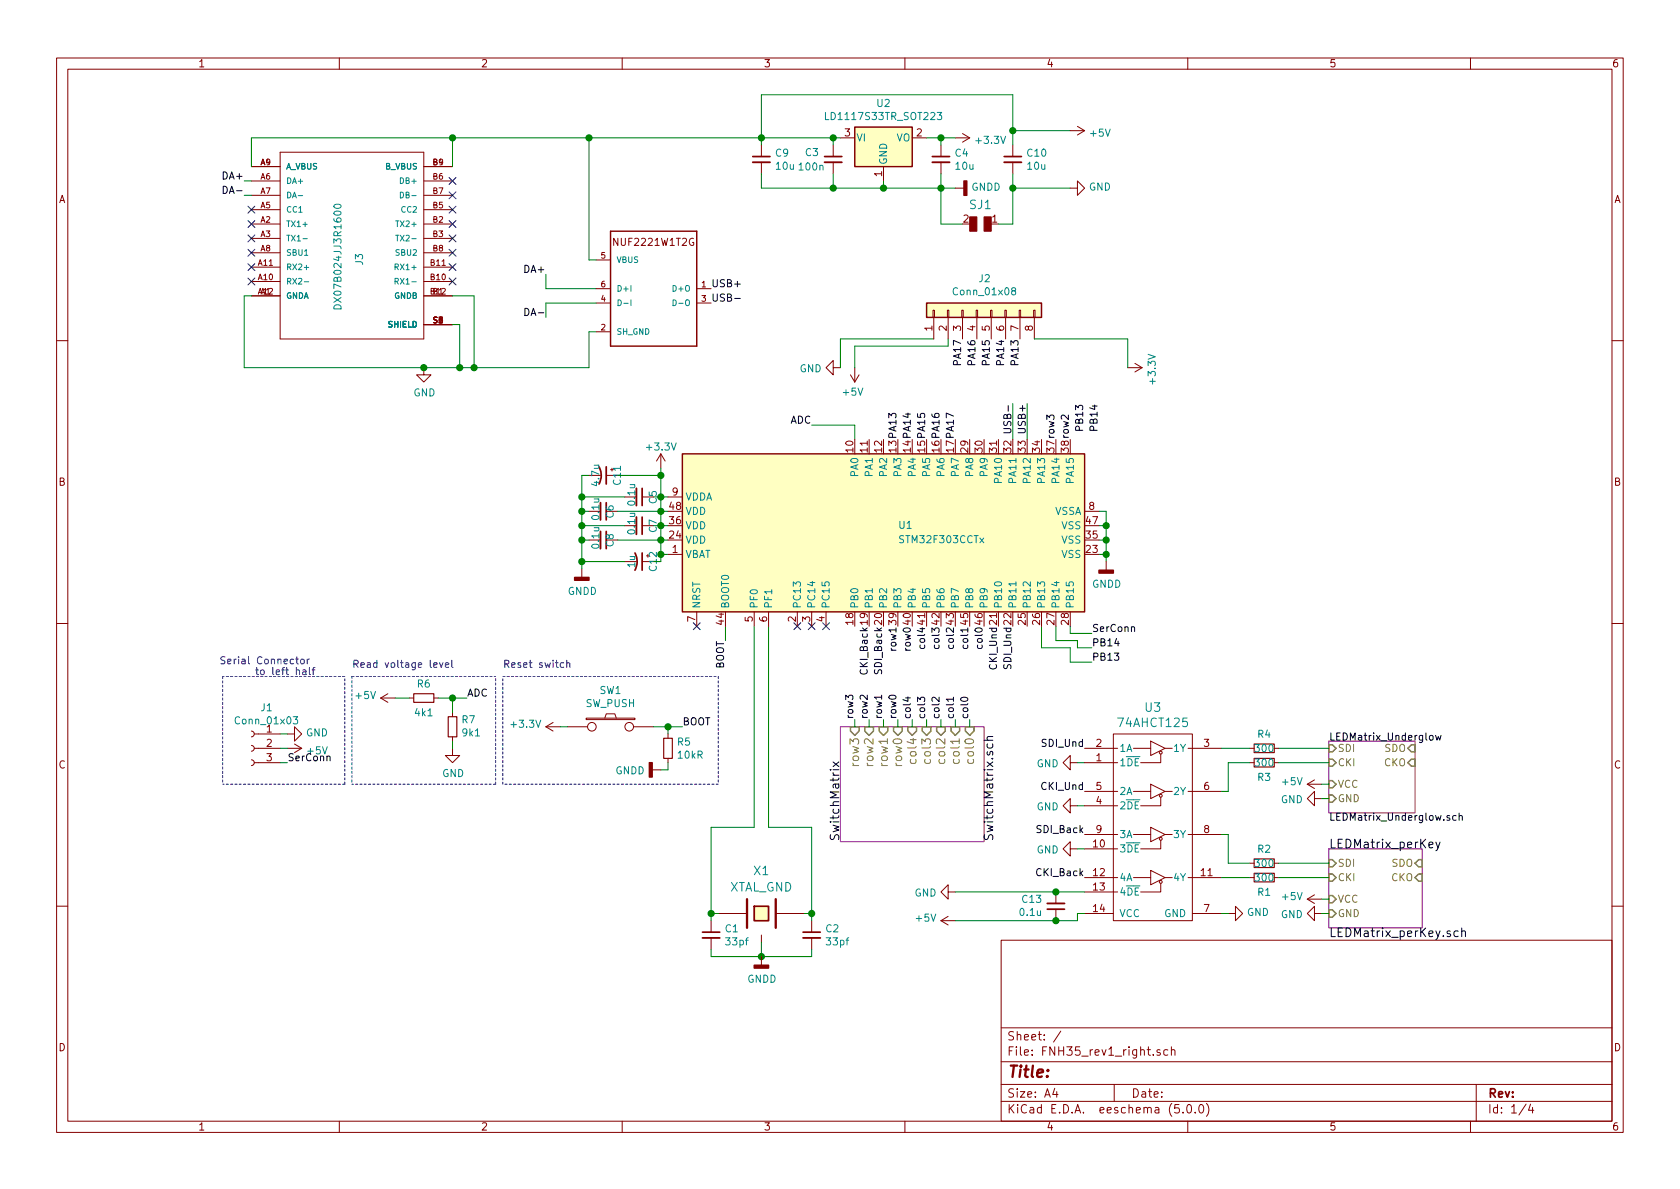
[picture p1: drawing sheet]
EESchema Schematic File Version 4
LIBS:FNH35_rev1_right-cache
EELAYER 26 0
EELAYER END
$Descr A4 11693 8268
encoding utf-8
Sheet 1 4
Title ""
Date ""
Rev ""
Comp ""
Comment1 ""
Comment2 ""
Comment3 ""
Comment4 ""
$EndDescr
$Sheet
S 5850 5050 1000 800 
U 5B8A7D40
F0 "SwitchMatrix" 60
F1 "SwitchMatrix.sch" 60
F2 "col0" I T 6750 5050 60 
F3 "col1" I T 6650 5050 60 
F4 "col2" I T 6550 5050 60 
F5 "col3" I T 6450 5050 60 
F6 "col4" I T 6350 5050 60 
F7 "row0" I T 6250 5050 60 
F8 "row1" I T 6150 5050 60 
F9 "row2" I T 6050 5050 60 
F10 "row3" I T 5950 5050 60 
$EndSheet
$Sheet
S 9250 5900 650  550 
U 5B8B1EF6
F0 "LEDMatrix_perKey" 60
F1 "LEDMatrix_perKey.sch" 60
F2 "SDI" I L 9250 6000 50 
F3 "CKI" I L 9250 6100 50 
F4 "VCC" I L 9250 6250 50 
F5 "GND" I L 9250 6350 50 
F6 "SDO" I R 9900 6000 50 
F7 "CKO" I R 9900 6100 50 
$EndSheet
$Comp
L keyboard_parts:XTAL_GND X1
U 1 1
P 5300 6350
F 0 "X1" H 5300 6650 60  0000 C CNN
F 1 "XTAL_GND" H 5300 6536 60  0000 C CNN
F 2 "Crystals:Crystal_SMD_0603-4pin_6.0x3.5mm_HandSoldering" H 5300 6350 60  0001 C CNN
F 3 "" H 5300 6350 60  0000 C CNN
	1    5300 6350
	1    0    0    -1  
$EndComp
$Comp
L Device:C_Small C2
U 1 1
P 5650 6500
F 0 "C2" H 5742 6546 50  0000 L CNN
F 1 "33pf" H 5742 6455 50  0000 L CNN
F 2 "Capacitors_SMD:C_0805_HandSoldering" H 5650 6500 50  0001 C CNN
F 3 "~" H 5650 6500 50  0001 C CNN
	1    5650 6500
	1    0    0    -1  
$EndComp
$Comp
L Device:C_Small C1
U 1 1
P 4950 6500
F 0 "C1" H 5042 6546 50  0000 L CNN
F 1 "33pf" H 5042 6455 50  0000 L CNN
F 2 "Capacitors_SMD:C_0805_HandSoldering" H 4950 6500 50  0001 C CNN
F 3 "~" H 4950 6500 50  0001 C CNN
	1    4950 6500
	1    0    0    -1  
$EndComp
Wire Wire Line
	4950 6600 4950 6650
Wire Wire Line
	4950 6650 5300 6650
Wire Wire Line
	5650 6600 5650 6650
Wire Wire Line
	5650 6650 5300 6650
Connection ~ 5300 6650
Wire Wire Line
	5300 6650 5300 6550
Wire Wire Line
	5600 6350 5650 6350
Wire Wire Line
	5650 6350 5650 6400
Wire Wire Line
	4950 6400 4950 6350
Wire Wire Line
	4950 6350 5000 6350
Wire Wire Line
	4950 6350 4950 5750
Wire Wire Line
	4950 5750 5250 5750
Wire Wire Line
	5250 5750 5250 4350
Connection ~ 4950 6350
Wire Wire Line
	5350 5750 5650 5750
Wire Wire Line
	5650 5750 5650 6350
Connection ~ 5650 6350
$Sheet
S 9250 5150 600  500 
U 5B9F732B
F0 "LEDMatrix_Underglow" 50
F1 "LEDMatrix_Underglow.sch" 50
F2 "SDI" I L 9250 5200 50 
F3 "CKI" I L 9250 5300 50 
F4 "VCC" I L 9250 5450 50 
F5 "GND" I L 9250 5550 50 
F6 "SDO" I R 9850 5200 50 
F7 "CKO" I R 9850 5300 50 
$EndSheet
$Comp
L power:GND #PWR0102
U 1 1
P 2950 2550
F 0 "#PWR0102" H 2950 2300 50  0001 C CNN
F 1 "GND" H 2955 2377 50  0000 C CNN
F 2 "" H 2950 2550 50  0001 C CNN
F 3 "" H 2950 2550 50  0001 C CNN
	1    2950 2550
	1    0    0    -1  
$EndComp
Connection ~ 2950 2550
$Comp
L regul:LD1117S33TR_SOT223 U2
U 1 1
P 6150 950
F 0 "U2" H 6150 1192 50  0000 C CNN
F 1 "LD1117S33TR_SOT223" H 6150 1101 50  0000 C CNN
F 2 "TO_SOT_Packages_SMD:SOT-223-3_TabPin2" H 6150 1150 50  0001 C CNN
F 3 "http://www.st.com/st-web-ui/static/active/en/resource/technical/document/datasheet/CD00000544.pdf" H 6250 700 50  0001 C CNN
	1    6150 950 
	1    0    0    -1  
$EndComp
Wire Wire Line
	5850 950  5800 950 
$Comp
L Device:C_Small C3
U 1 1
P 5800 1100
F 0 "C3" H 5600 1150 50  0000 L CNN
F 1 "100n" H 5550 1050 50  0000 L CNN
F 2 "Capacitors_SMD:C_0805_HandSoldering" H 5800 1100 50  0001 C CNN
F 3 "~" H 5800 1100 50  0001 C CNN
	1    5800 1100
	1    0    0    -1  
$EndComp
$Comp
L Device:C_Small C4
U 1 1
P 6550 1100
F 0 "C4" H 6642 1146 50  0000 L CNN
F 1 "10u" H 6642 1055 50  0000 L CNN
F 2 "Capacitors_SMD:C_0805_HandSoldering" H 6550 1100 50  0001 C CNN
F 3 "~" H 6550 1100 50  0001 C CNN
	1    6550 1100
	1    0    0    -1  
$EndComp
$Comp
L power:+3.3V #PWR0103
U 1 1
P 6650 950
F 0 "#PWR0103" H 6650 800 50  0001 C CNN
F 1 "+3.3V" V 6665 1078 50  0000 L CNN
F 2 "" H 6650 950 50  0001 C CNN
F 3 "" H 6650 950 50  0001 C CNN
	1    6650 950 
	0    1    1    0   
$EndComp
Wire Wire Line
	6450 950  6550 950 
Wire Wire Line
	6550 950  6550 1000
Connection ~ 6550 950 
Wire Wire Line
	6550 950  6650 950 
Wire Wire Line
	6550 1200 6550 1300
Wire Wire Line
	6550 1300 6150 1300
Wire Wire Line
	6150 1300 6150 1250
Wire Wire Line
	6150 1300 5800 1300
Wire Wire Line
	5800 1300 5800 1200
Connection ~ 6150 1300
Wire Wire Line
	5800 1000 5800 950 
Wire Wire Line
	6550 1300 6650 1300
Connection ~ 6550 1300
Wire Wire Line
	7650 3550 7700 3550
Wire Wire Line
	7700 3550 7700 3650
Wire Wire Line
	7700 3850 7650 3850
Wire Wire Line
	7650 3750 7700 3750
Connection ~ 7700 3750
Wire Wire Line
	7700 3750 7700 3850
Wire Wire Line
	7700 3650 7650 3650
Connection ~ 7700 3650
Wire Wire Line
	7700 3650 7700 3750
Wire Wire Line
	7700 3850 7700 3900
Connection ~ 7700 3850
$Comp
L keyboard_parts:SW_PUSH SW1
U 1 1
P 4250 5050
F 0 "SW1" H 4250 5305 50  0000 C CNN
F 1 "SW_PUSH" H 4250 5214 50  0000 C CNN
F 2 "Buttons_Switches_SMD:SW_SPST_TL3342" H 4250 5050 60  0001 C CNN
F 3 "" H 4250 5050 60  0000 C CNN
	1    4250 5050
	1    0    0    -1  
$EndComp
$Comp
L power:+3.3V #PWR0107
U 1 1
P 3900 5050
F 0 "#PWR0107" H 3900 4900 50  0001 C CNN
F 1 "+3.3V" V 3915 5178 50  0000 L CNN
F 2 "" H 3900 5050 50  0001 C CNN
F 3 "" H 3900 5050 50  0001 C CNN
	1    3900 5050
	0    -1   -1   0   
$EndComp
Wire Wire Line
	3950 5050 3900 5050
Text Label 4750 5050 0    50   ~ 0
BOOT
Wire Wire Line
	4550 5050 4650 5050
$Comp
L Device:R_Small R5
U 1 1
P 4650 5200
F 0 "R5" H 4709 5246 50  0000 L CNN
F 1 "10kR" H 4709 5155 50  0000 L CNN
F 2 "Resistors_SMD:R_0805_HandSoldering" H 4650 5200 50  0001 C CNN
F 3 "~" H 4650 5200 50  0001 C CNN
	1    4650 5200
	1    0    0    -1  
$EndComp
Wire Wire Line
	4650 5100 4650 5050
Connection ~ 4650 5050
Wire Wire Line
	4650 5050 4750 5050
Wire Wire Line
	4600 5350 4650 5350
Wire Wire Line
	4650 5350 4650 5300
Text Label 5050 4450 3    50   ~ 0
BOOT
Wire Wire Line
	5050 4450 5050 4350
$Comp
L Device:C_Small C5
U 1 1
P 4450 3450
F 0 "C5" H 4400 3550 50  0000 L CNN
F 1 "0.1u" H 4350 3400 50  0000 L CNN
F 2 "Capacitors_SMD:C_0805_HandSoldering" H 4450 3450 50  0001 C CNN
F 3 "~" H 4450 3450 50  0001 C CNN
	1    4450 3450
	0    1    1    0   
$EndComp
$Comp
L Device:C_Small C6
U 1 1
P 4200 3550
F 0 "C6" H 4150 3600 50  0000 L CNN
F 1 "0.1u" H 4100 3500 50  0000 L CNN
F 2 "Capacitors_SMD:C_0805_HandSoldering" H 4200 3550 50  0001 C CNN
F 3 "~" H 4200 3550 50  0001 C CNN
	1    4200 3550
	0    1    1    0   
$EndComp
$Comp
L Device:C_Small C7
U 1 1
P 4450 3650
F 0 "C7" H 4400 3750 50  0000 L CNN
F 1 "0.1u" H 4350 3600 50  0000 L CNN
F 2 "Capacitors_SMD:C_0805_HandSoldering" H 4450 3650 50  0001 C CNN
F 3 "~" H 4450 3650 50  0001 C CNN
	1    4450 3650
	0    1    1    0   
$EndComp
$Comp
L Device:C_Small C8
U 1 1
P 4200 3750
F 0 "C8" H 4150 3800 50  0000 L CNN
F 1 "0.1u" H 4100 3700 50  0000 L CNN
F 2 "Capacitors_SMD:C_0805_HandSoldering" H 4200 3750 50  0001 C CNN
F 3 "~" H 4200 3750 50  0001 C CNN
	1    4200 3750
	0    1    1    0   
$EndComp
$Comp
L power:+3.3V #PWR0110
U 1 1
P 4600 3250
F 0 "#PWR0110" H 4600 3100 50  0001 C CNN
F 1 "+3.3V" H 4600 3400 50  0000 C CNN
F 2 "" H 4600 3250 50  0001 C CNN
F 3 "" H 4600 3250 50  0001 C CNN
	1    4600 3250
	1    0    0    -1  
$EndComp
Wire Wire Line
	5350 4350 5350 5750
$Comp
L power:+5V #PWR0101
U 1 1
P 9200 6250
F 0 "#PWR0101" H 9200 6100 50  0001 C CNN
F 1 "+5V" V 9215 6378 50  0000 L CNN
F 2 "" H 9200 6250 50  0001 C CNN
F 3 "" H 9200 6250 50  0001 C CNN
	1    9200 6250
	0    -1   -1   0   
$EndComp
$Comp
L power:+5V #PWR0104
U 1 1
P 9200 5450
F 0 "#PWR0104" H 9200 5300 50  0001 C CNN
F 1 "+5V" V 9215 5578 50  0000 L CNN
F 2 "" H 9200 5450 50  0001 C CNN
F 3 "" H 9200 5450 50  0001 C CNN
	1    9200 5450
	0    -1   -1   0   
$EndComp
Wire Wire Line
	9200 5450 9250 5450
Wire Wire Line
	9250 6250 9200 6250
Connection ~ 5800 950 
$Comp
L Device:C_Small C9
U 1 1
P 5300 1100
F 0 "C9" H 5392 1146 50  0000 L CNN
F 1 "10u" H 5392 1055 50  0000 L CNN
F 2 "Capacitors_SMD:C_0805_HandSoldering" H 5300 1100 50  0001 C CNN
F 3 "~" H 5300 1100 50  0001 C CNN
	1    5300 1100
	1    0    0    -1  
$EndComp
Wire Wire Line
	5300 950  5300 1000
Connection ~ 5300 950 
Wire Wire Line
	5300 950  5800 950 
Wire Wire Line
	5300 1200 5300 1300
Wire Wire Line
	5300 1300 5800 1300
Connection ~ 5800 1300
Wire Wire Line
	5300 950  5300 650 
$Comp
L Device:C_Small C10
U 1 1
P 7050 1100
F 0 "C10" H 7142 1146 50  0000 L CNN
F 1 "10u" H 7142 1055 50  0000 L CNN
F 2 "Capacitors_SMD:C_0805_HandSoldering" H 7050 1100 50  0001 C CNN
F 3 "~" H 7050 1100 50  0001 C CNN
	1    7050 1100
	1    0    0    -1  
$EndComp
Wire Wire Line
	7050 650  7050 900 
Wire Wire Line
	5300 650  7050 650 
Wire Wire Line
	7050 900  7450 900 
Connection ~ 7050 900 
Wire Wire Line
	7050 900  7050 1000
Wire Wire Line
	7050 1200 7050 1300
Wire Wire Line
	7050 1300 7450 1300
$Comp
L power:+5V #PWR0106
U 1 1
P 7450 900
F 0 "#PWR0106" H 7450 750 50  0001 C CNN
F 1 "+5V" V 7465 1028 50  0000 L CNN
F 2 "" H 7450 900 50  0001 C CNN
F 3 "" H 7450 900 50  0001 C CNN
	1    7450 900 
	0    1    1    0   
$EndComp
$Comp
L power:GND #PWR0108
U 1 1
P 7450 1300
F 0 "#PWR0108" H 7450 1050 50  0001 C CNN
F 1 "GND" V 7455 1172 50  0000 R CNN
F 2 "" H 7450 1300 50  0001 C CNN
F 3 "" H 7450 1300 50  0001 C CNN
	1    7450 1300
	0    -1   -1   0   
$EndComp
$Comp
L power:GNDD #PWR0109
U 1 1
P 6650 1300
F 0 "#PWR0109" H 6650 1050 50  0001 C CNN
F 1 "GNDD" V 6654 1190 50  0000 R CNN
F 2 "" H 6650 1300 50  0001 C CNN
F 3 "" H 6650 1300 50  0001 C CNN
	1    6650 1300
	0    -1   -1   0   
$EndComp
$Comp
L power:GNDD #PWR0111
U 1 1
P 7700 3900
F 0 "#PWR0111" H 7700 3650 50  0001 C CNN
F 1 "GNDD" H 7704 3745 50  0000 C CNN
F 2 "" H 7700 3900 50  0001 C CNN
F 3 "" H 7700 3900 50  0001 C CNN
	1    7700 3900
	1    0    0    -1  
$EndComp
$Comp
L power:GNDD #PWR0112
U 1 1
P 5300 6650
F 0 "#PWR0112" H 5300 6400 50  0001 C CNN
F 1 "GNDD" H 5304 6495 50  0000 C CNN
F 2 "" H 5300 6650 50  0001 C CNN
F 3 "" H 5300 6650 50  0001 C CNN
	1    5300 6650
	1    0    0    -1  
$EndComp
$Comp
L power:GNDD #PWR0113
U 1 1
P 4050 3950
F 0 "#PWR0113" H 4050 3700 50  0001 C CNN
F 1 "GNDD" H 4054 3795 50  0000 C CNN
F 2 "" H 4050 3950 50  0001 C CNN
F 3 "" H 4050 3950 50  0001 C CNN
	1    4050 3950
	1    0    0    -1  
$EndComp
$Comp
L power:GNDD #PWR0114
U 1 1
P 4600 5350
F 0 "#PWR0114" H 4600 5100 50  0001 C CNN
F 1 "GNDD" V 4604 5240 50  0000 R CNN
F 2 "" H 4600 5350 50  0001 C CNN
F 3 "" H 4600 5350 50  0001 C CNN
	1    4600 5350
	0    1    1    0   
$EndComp
$Comp
L power:GND #PWR0115
U 1 1
P 9200 5550
F 0 "#PWR0115" H 9200 5300 50  0001 C CNN
F 1 "GND" V 9205 5422 50  0000 R CNN
F 2 "" H 9200 5550 50  0001 C CNN
F 3 "" H 9200 5550 50  0001 C CNN
	1    9200 5550
	0    1    1    0   
$EndComp
$Comp
L power:GND #PWR0116
U 1 1
P 9200 6350
F 0 "#PWR0116" H 9200 6100 50  0001 C CNN
F 1 "GND" V 9205 6222 50  0000 R CNN
F 2 "" H 9200 6350 50  0001 C CNN
F 3 "" H 9200 6350 50  0001 C CNN
	1    9200 6350
	0    1    1    0   
$EndComp
Wire Wire Line
	9250 6350 9200 6350
Wire Wire Line
	9250 5550 9200 5550
$Comp
L power:GND #PWR0117
U 1 1
P 8550 6350
F 0 "#PWR0117" H 8550 6100 50  0001 C CNN
F 1 "GND" V 8555 6222 50  0000 R CNN
F 2 "" H 8550 6350 50  0001 C CNN
F 3 "" H 8550 6350 50  0001 C CNN
	1    8550 6350
	0    -1   -1   0   
$EndComp
$Comp
L power:+5V #PWR0118
U 1 1
P 6650 6400
F 0 "#PWR0118" H 6650 6250 50  0001 C CNN
F 1 "+5V" V 6665 6528 50  0000 L CNN
F 2 "" H 6650 6400 50  0001 C CNN
F 3 "" H 6650 6400 50  0001 C CNN
	1    6650 6400
	0    -1   -1   0   
$EndComp
Wire Wire Line
	8550 6350 8500 6350
Wire Wire Line
	8500 6100 8700 6100
Wire Wire Line
	8500 5800 8550 5800
Wire Wire Line
	8550 5800 8550 6000
Wire Wire Line
	8550 6000 8700 6000
Wire Wire Line
	8500 5500 8550 5500
Wire Wire Line
	8550 5500 8550 5300
Wire Wire Line
	8550 5300 8700 5300
Wire Wire Line
	9250 5200 8900 5200
$Comp
L power:GND #PWR0119
U 1 1
P 6650 6200
F 0 "#PWR0119" H 6650 5950 50  0001 C CNN
F 1 "GND" V 6655 6072 50  0000 R CNN
F 2 "" H 6650 6200 50  0001 C CNN
F 3 "" H 6650 6200 50  0001 C CNN
	1    6650 6200
	0    1    1    0   
$EndComp
$Comp
L power:GND #PWR0120
U 1 1
P 7500 5900
F 0 "#PWR0120" H 7500 5650 50  0001 C CNN
F 1 "GND" V 7505 5772 50  0000 R CNN
F 2 "" H 7500 5900 50  0001 C CNN
F 3 "" H 7500 5900 50  0001 C CNN
	1    7500 5900
	0    1    1    0   
$EndComp
$Comp
L power:GND #PWR0121
U 1 1
P 7500 5600
F 0 "#PWR0121" H 7500 5350 50  0001 C CNN
F 1 "GND" V 7505 5472 50  0000 R CNN
F 2 "" H 7500 5600 50  0001 C CNN
F 3 "" H 7500 5600 50  0001 C CNN
	1    7500 5600
	0    1    1    0   
$EndComp
$Comp
L power:GND #PWR0122
U 1 1
P 7500 5300
F 0 "#PWR0122" H 7500 5050 50  0001 C CNN
F 1 "GND" V 7505 5172 50  0000 R CNN
F 2 "" H 7500 5300 50  0001 C CNN
F 3 "" H 7500 5300 50  0001 C CNN
	1    7500 5300
	0    1    1    0   
$EndComp
Wire Wire Line
	7550 5300 7500 5300
Wire Wire Line
	7550 5600 7500 5600
Wire Wire Line
	7550 5900 7500 5900
$Comp
L crumpschemes:74AHCT125 U3
U 1 1
P 8050 5700
F 0 "U3" H 8025 6487 60  0000 C CNN
F 1 "74AHCT125" H 8025 6381 60  0000 C CNN
F 2 "Housings_SSOP:TSSOP-14_4.4x5mm_Pitch0.65mm" H 8050 5700 60  0001 C CNN
F 3 "" H 8050 5700 60  0001 C CNN
	1    8050 5700
	1    0    0    -1  
$EndComp
$Comp
L Device:R_Small R1
U 1 1
P 8800 6100
F 0 "R1" V 8900 6100 50  0000 C CNN
F 1 "300" V 8800 6100 50  0000 C CNN
F 2 "Resistors_SMD:R_0805_HandSoldering" H 8800 6100 50  0001 C CNN
F 3 "~" H 8800 6100 50  0001 C CNN
	1    8800 6100
	0    1    1    0   
$EndComp
Wire Wire Line
	8900 6100 9250 6100
$Comp
L Device:R_Small R2
U 1 1
P 8800 6000
F 0 "R2" V 8700 6000 50  0000 C CNN
F 1 "300" V 8800 6000 50  0000 C CNN
F 2 "Resistors_SMD:R_0805_HandSoldering" H 8800 6000 50  0001 C CNN
F 3 "~" H 8800 6000 50  0001 C CNN
	1    8800 6000
	0    1    1    0   
$EndComp
Wire Wire Line
	8900 6000 9250 6000
$Comp
L Device:R_Small R3
U 1 1
P 8800 5300
F 0 "R3" V 8900 5300 50  0000 C CNN
F 1 "300" V 8800 5300 50  0000 C CNN
F 2 "Resistors_SMD:R_0805_HandSoldering" H 8800 5300 50  0001 C CNN
F 3 "~" H 8800 5300 50  0001 C CNN
	1    8800 5300
	0    1    1    0   
$EndComp
Wire Wire Line
	8900 5300 9250 5300
$Comp
L Device:R_Small R4
U 1 1
P 8800 5200
F 0 "R4" V 8700 5200 50  0000 C CNN
F 1 "300" V 8800 5200 50  0000 C CNN
F 2 "Resistors_SMD:R_0805_HandSoldering" H 8800 5200 50  0001 C CNN
F 3 "~" H 8800 5200 50  0001 C CNN
	1    8800 5200
	0    1    1    0   
$EndComp
Wire Wire Line
	8700 5200 8500 5200
$Comp
L power:+5V #PWR0123
U 1 1
P 2000 5200
F 0 "#PWR0123" H 2000 5050 50  0001 C CNN
F 1 "+5V" V 2015 5328 50  0000 L CNN
F 2 "" H 2000 5200 50  0001 C CNN
F 3 "" H 2000 5200 50  0001 C CNN
	1    2000 5200
	0    1    1    0   
$EndComp
$Comp
L power:GND #PWR0124
U 1 1
P 2000 5100
F 0 "#PWR0124" H 2000 4850 50  0001 C CNN
F 1 "GND" V 2005 4972 50  0000 R CNN
F 2 "" H 2000 5100 50  0001 C CNN
F 3 "" H 2000 5100 50  0001 C CNN
	1    2000 5100
	0    -1   -1   0   
$EndComp
Wire Wire Line
	1950 5100 2000 5100
Wire Wire Line
	2000 5200 1950 5200
Text Label 2000 5300 0    50   ~ 0
SerConn
Wire Wire Line
	2000 5300 1950 5300
Wire Notes Line
	2400 4700 1550 4700
Text Notes 2200 4700 2    50   ~ 0
Serial Connector \nto left half
Wire Wire Line
	7250 4350 7250 4500
Wire Wire Line
	7350 4350 7350 4450
Wire Wire Line
	7450 4350 7450 4400
Wire Wire Line
	7450 4400 7600 4400
$Comp
L power:GND #PWR0125
U 1 1
P 5850 2550
F 0 "#PWR0125" H 5850 2300 50  0001 C CNN
F 1 "GND" V 5855 2422 50  0000 R CNN
F 2 "" H 5850 2550 50  0001 C CNN
F 3 "" H 5850 2550 50  0001 C CNN
	1    5850 2550
	0    1    1    0   
$EndComp
$Comp
L power:+5V #PWR0126
U 1 1
P 5950 2550
F 0 "#PWR0126" H 5950 2400 50  0001 C CNN
F 1 "+5V" H 5965 2723 50  0000 C CNN
F 2 "" H 5950 2550 50  0001 C CNN
F 3 "" H 5950 2550 50  0001 C CNN
	1    5950 2550
	-1   0    0    1   
$EndComp
$Comp
L power:+3.3V #PWR0128
U 1 1
P 7850 2550
F 0 "#PWR0128" H 7850 2400 50  0001 C CNN
F 1 "+3.3V" H 7865 2723 50  0000 C CNN
F 2 "" H 7850 2550 50  0001 C CNN
F 3 "" H 7850 2550 50  0001 C CNN
	1    7850 2550
	0    1    1    0   
$EndComp
Text Label 7600 4500 0    50   ~ 0
PB14
Text Label 7600 4600 0    50   ~ 0
PB13
Wire Wire Line
	7600 4500 7500 4500
Wire Wire Line
	7500 4500 7500 4450
Wire Wire Line
	7500 4450 7350 4450
Wire Wire Line
	7250 4500 7450 4500
Wire Wire Line
	7450 4500 7450 4600
Wire Wire Line
	7450 4600 7600 4600
Text Label 7650 2800 3    50   ~ 0
PB14
Text Label 7550 2800 3    50   ~ 0
PB13
Text Label 7600 4400 0    50   ~ 0
SerConn
Text Label 5650 2950 2    50   ~ 0
ADC
Wire Wire Line
	5650 2950 5950 2950
Wire Wire Line
	5950 2950 5950 3050
$Comp
L power:+5V #PWR0129
U 1 1
P 2750 4850
F 0 "#PWR0129" H 2750 4700 50  0001 C CNN
F 1 "+5V" V 2765 4978 50  0000 L CNN
F 2 "" H 2750 4850 50  0001 C CNN
F 3 "" H 2750 4850 50  0001 C CNN
	1    2750 4850
	0    -1   -1   0   
$EndComp
$Comp
L power:GND #PWR0130
U 1 1
P 3150 5200
F 0 "#PWR0130" H 3150 4950 50  0001 C CNN
F 1 "GND" H 3155 5027 50  0000 C CNN
F 2 "" H 3150 5200 50  0001 C CNN
F 3 "" H 3150 5200 50  0001 C CNN
	1    3150 5200
	1    0    0    -1  
$EndComp
$Comp
L Device:R_Small R6
U 1 1
P 2950 4850
F 0 "R6" V 2850 4850 50  0000 C CNN
F 1 "4k1" V 3050 4850 50  0000 C CNN
F 2 "Resistors_SMD:R_0805_HandSoldering" H 2950 4850 50  0001 C CNN
F 3 "~" H 2950 4850 50  0001 C CNN
	1    2950 4850
	0    1    1    0   
$EndComp
$Comp
L Device:R_Small R7
U 1 1
P 3150 5050
F 0 "R7" H 3091 5004 50  0000 R CNN
F 1 "9k1" H 3091 5095 50  0000 R CNN
F 2 "Resistors_SMD:R_0805_HandSoldering" H 3150 5050 50  0001 C CNN
F 3 "~" H 3150 5050 50  0001 C CNN
	1    3150 5050
	-1   0    0    1   
$EndComp
Text Label 3250 4850 0    50   ~ 0
ADC
Wire Wire Line
	3050 4850 3150 4850
Wire Wire Line
	3150 4950 3150 4850
Connection ~ 3150 4850
Wire Wire Line
	3150 4850 3250 4850
Wire Wire Line
	3150 5200 3150 5150
Wire Wire Line
	2850 4850 2750 4850
Wire Notes Line
	2450 4700 3450 4700
Wire Notes Line
	3450 5450 2450 5450
NoConn ~ 5550 4350
NoConn ~ 5650 4350
NoConn ~ 5750 4350
NoConn ~ 4850 4350
Text Notes 2450 4650 0    50   ~ 0
Read voltage level
$Comp
L DX07B024JJ3R1600:DX07B024JJ3R1600 J3
U 1 1
P 2450 1750
F 0 "J3" V 2500 1750 50  0000 R CNN
F 1 "DX07B024JJ3R1600" V 2350 2100 50  0000 R CNN
F 2 "butts:JAE_DX07B024JJ3R1600" H 2450 1750 50  0001 L BNN
F 3 "None" H 2450 1750 50  0001 L BNN
F 4 "DX07B024JJ3R1600" H 2450 1750 50  0001 L BNN "Field4"
F 5 "670-2963-1-ND" H 2450 1750 50  0001 L BNN "Field5"
F 6 "Conn Rept Usb3.1 Type c 24pos" H 2450 1750 50  0001 L BNN "Field6"
F 7 "https://www.digikey.de/product-detail/en/jae-electronics/DX07B024JJ3R1600/670-2963-1-ND/6622026?utm_source=snapeda&utm_medium=aggregator&utm_campaign=symbol" H 2450 1750 50  0001 L BNN "Field7"
F 8 "JAE Electronics" H 2450 1750 50  0001 L BNN "Field8"
	1    2450 1750
	1    0    0    -1  
$EndComp
Wire Wire Line
	1750 2050 1700 2050
Wire Wire Line
	1700 2050 1700 2550
Wire Wire Line
	1700 2550 2950 2550
Wire Wire Line
	2950 2550 3200 2550
Wire Wire Line
	3150 2050 3300 2050
Wire Wire Line
	3300 2050 3300 2550
Wire Wire Line
	3150 2250 3200 2250
Wire Wire Line
	3200 2250 3200 2550
Connection ~ 3200 2550
Wire Wire Line
	3200 2550 3300 2550
Wire Wire Line
	3150 950  1750 950 
Wire Wire Line
	1750 950  1750 1150
Wire Wire Line
	3150 950  3150 1150
Connection ~ 3150 950 
Text Label 1700 1350 2    50   ~ 0
DA-
Text Label 1700 1250 2    50   ~ 0
DA+
Wire Wire Line
	1750 1250 1700 1250
Wire Wire Line
	1750 1350 1700 1350
Text Label 3800 2200 2    50   ~ 0
DA-
Text Label 3800 1900 2    50   ~ 0
DA+
Wire Wire Line
	3800 2200 3800 2100
Wire Wire Line
	3800 1900 3800 2000
NoConn ~ 3150 1450
NoConn ~ 1750 1450
NoConn ~ 1750 1550
NoConn ~ 1750 1650
NoConn ~ 3150 1650
NoConn ~ 3150 1550
NoConn ~ 3150 1750
NoConn ~ 1750 1750
NoConn ~ 1750 1850
NoConn ~ 1750 1950
NoConn ~ 3150 1950
NoConn ~ 3150 1850
Wire Wire Line
	4100 2550 3300 2550
Connection ~ 3300 2550
Wire Notes Line
	3500 4700 5000 4700
Wire Notes Line
	5000 4700 5000 5450
Wire Notes Line
	5000 5450 3500 5450
Wire Notes Line
	3500 5450 3500 4700
Text Notes 3500 4650 0    50   ~ 0
Reset switch
$Comp
L conn:Conn_01x03_Female J1
U 1 1
P 1750 5200
F 0 "J1" H 1644 5485 50  0000 C CNN
F 1 "Conn_01x03" H 1644 5394 50  0000 C CNN
F 2 "Connectors_JST:JST_SH_BM03B-SRSS-TB_03x1.00mm_Straight" H 1750 5200 50  0001 C CNN
F 3 "~" H 1750 5200 50  0001 C CNN
	1    1750 5200
	-1   0    0    -1  
$EndComp
Wire Wire Line
	4300 3750 4600 3750
Wire Wire Line
	4550 3650 4600 3650
Wire Wire Line
	4650 3550 4600 3550
Wire Wire Line
	4550 3450 4600 3450
Wire Wire Line
	4600 3750 4600 3650
Connection ~ 4600 3750
Wire Wire Line
	4600 3750 4650 3750
Connection ~ 4600 3650
Wire Wire Line
	4600 3650 4650 3650
Wire Wire Line
	4600 3550 4600 3650
Connection ~ 4600 3550
Wire Wire Line
	4600 3550 4300 3550
Wire Wire Line
	4600 3450 4600 3550
Connection ~ 4600 3450
Wire Wire Line
	4600 3450 4650 3450
Wire Wire Line
	4350 3650 4050 3650
Wire Wire Line
	4050 3650 4050 3750
Wire Wire Line
	4050 3750 4100 3750
Wire Wire Line
	4050 3650 4050 3550
Wire Wire Line
	4050 3550 4100 3550
Connection ~ 4050 3650
Wire Wire Line
	4050 3550 4050 3450
Wire Wire Line
	4050 3450 4350 3450
Connection ~ 4050 3550
Wire Wire Line
	4650 3850 4600 3850
Wire Wire Line
	4600 3850 4600 3750
$Comp
L Device:CP1_Small C11
U 1 1
P 4200 3300
F 0 "C11" H 4200 3400 50  0000 C CNN
F 1 "4.7u" H 4200 3250 50  0000 C CNN
F 2 "Capacitors_SMD:C_0805_HandSoldering" H 4200 3300 50  0001 C CNN
F 3 "~" H 4200 3300 50  0001 C CNN
	1    4200 3300
	0    1    1    0   
$EndComp
$Comp
L Device:CP1_Small C12
U 1 1
P 4450 3900
F 0 "C12" H 4450 4000 50  0000 C CNN
F 1 "1u" H 4450 3850 50  0000 C CNN
F 2 "Capacitors_SMD:C_0805_HandSoldering" H 4450 3900 50  0001 C CNN
F 3 "~" H 4450 3900 50  0001 C CNN
	1    4450 3900
	0    1    1    0   
$EndComp
Wire Wire Line
	4550 3900 4600 3900
Wire Wire Line
	4600 3900 4600 3850
Connection ~ 4600 3850
Wire Wire Line
	4300 3300 4600 3300
Wire Wire Line
	4600 3300 4600 3450
Wire Wire Line
	4050 3450 4050 3300
Wire Wire Line
	4050 3300 4100 3300
Connection ~ 4050 3450
Wire Wire Line
	4050 3750 4050 3900
Wire Wire Line
	4050 3900 4350 3900
Connection ~ 4050 3750
Wire Wire Line
	4600 3300 4600 3250
Connection ~ 4600 3300
Wire Wire Line
	4050 3950 4050 3900
Connection ~ 4050 3900
Wire Notes Line
	3450 5450 3450 4700
Wire Notes Line
	2450 4700 2450 5450
Wire Notes Line
	2400 5450 1550 5450
Wire Notes Line
	2400 5450 2400 4700
Wire Notes Line
	1550 4700 1550 5450
Text Label 7050 2800 3    50   ~ 0
USB-
Text Label 7150 2800 3    50   ~ 0
USB+
Text Label 4950 2100 0    50   ~ 0
USB-
Text Label 4950 2000 0    50   ~ 0
USB+
Connection ~ 7050 1300
Wire Wire Line
	5850 2550 5850 2350
Wire Wire Line
	5850 2350 6500 2350
Wire Wire Line
	5950 2550 5950 2400
Wire Wire Line
	5950 2400 6600 2400
Wire Wire Line
	6600 2400 6600 2350
Wire Wire Line
	7150 2800 7150 3050
Wire Wire Line
	7050 3050 7050 2800
$Comp
L conn:Conn_01x08 J2
U 1 1
P 6800 2150
F 0 "J2" V 7017 2096 50  0000 C CNN
F 1 "Conn_01x08" V 6926 2096 50  0000 C CNN
F 2 "Pin_Headers:Pin_Header_Angled_1x08_Pitch1.27mm" H 6800 2150 50  0001 C CNN
F 3 "~" H 6800 2150 50  0001 C CNN
	1    6800 2150
	0    -1   -1   0   
$EndComp
Wire Wire Line
	7850 2550 7850 2350
Wire Wire Line
	7850 2350 7200 2350
NoConn ~ 3150 1250
NoConn ~ 3150 1350
$Comp
L MCU_ST_STM32F3:STM32F303CCTx U1
U 1 1
P 6150 3650
F 0 "U1" V 6150 3550 50  0000 R CNN
F 1 "STM32F303CCTx" V 6050 3550 50  0000 R CNN
F 2 "QFP50P900X900X160-48N:QFP50P900X900X160-48N" H 5550 2250 50  0001 R CNN
F 3 "http://www.st.com/st-web-ui/static/active/en/resource/technical/document/datasheet/DM00058181.pdf" H 6150 3650 50  0001 C CNN
	1    6150 3650
	0    -1   -1   0   
$EndComp
Text Label 7350 3050 1    50   ~ 0
row3
Text Label 6250 4350 3    50   ~ 0
row1
Text Label 7450 3050 1    50   ~ 0
row2
Text Label 6350 4350 3    50   ~ 0
row0
Text Label 5950 5000 1    50   ~ 0
row3
Text Label 6150 5000 1    50   ~ 0
row1
Text Label 6050 5000 1    50   ~ 0
row2
Text Label 6250 5000 1    50   ~ 0
row0
Wire Wire Line
	5950 5050 5950 5000
Wire Wire Line
	6050 5050 6050 5000
Wire Wire Line
	6150 5000 6150 5050
Wire Wire Line
	6250 5050 6250 5000
Text Label 6350 5000 1    50   ~ 0
col4
Text Label 6450 5000 1    50   ~ 0
col3
Text Label 6550 5000 1    50   ~ 0
col2
Text Label 6650 5000 1    50   ~ 0
col1
Text Label 6750 5000 1    50   ~ 0
col0
Text Label 6450 4350 3    50   ~ 0
col4
Text Label 6550 4350 3    50   ~ 0
col3
Text Label 6650 4350 3    50   ~ 0
col2
Text Label 6750 4350 3    50   ~ 0
col1
Text Label 6850 4350 3    50   ~ 0
col0
Wire Wire Line
	6750 5050 6750 5000
Wire Wire Line
	6650 5050 6650 5000
Wire Wire Line
	6550 5050 6550 5000
Wire Wire Line
	6450 5050 6450 5000
Wire Wire Line
	6350 5050 6350 5000
Text Label 7550 5800 2    50   ~ 0
SDI_Back
Text Label 7550 5200 2    50   ~ 0
SDI_Und
Text Label 7550 6100 2    50   ~ 0
CKI_Back
Text Label 7550 5500 2    50   ~ 0
CKI_Und
Text Label 6150 4350 3    50   ~ 0
SDI_Back
Text Label 7050 4350 3    50   ~ 0
SDI_Und
Text Label 6050 4350 3    50   ~ 0
CKI_Back
Text Label 6950 4350 3    50   ~ 0
CKI_Und
Text Label 6250 3050 1    50   ~ 0
PA13
Text Label 6350 3050 1    50   ~ 0
PA14
Text Label 6450 3050 1    50   ~ 0
PA15
Text Label 6550 3050 1    50   ~ 0
PA16
Text Label 6650 3050 1    50   ~ 0
PA17
Text Label 7100 2350 3    50   ~ 0
PA13
Text Label 7000 2350 3    50   ~ 0
PA14
Text Label 6900 2350 3    50   ~ 0
PA15
Text Label 6800 2350 3    50   ~ 0
PA16
Text Label 6700 2350 3    50   ~ 0
PA17
$Comp
L NUF2221W1T2G:NUF2221W1T2G IC12
U 1 1
P 4550 1900
F 0 "IC12" H 4550 1900 50  0001 L BNN
F 1 "NUF2221W1T2G" H 4550 1900 50  0001 L BNN
F 2 "NUF2221W1T2G:SOT-363" H 4550 1900 50  0001 L BNN
F 3 "Good" H 4550 1900 50  0001 L BNN
F 4 "SOT-363 ON Semiconductor" H 4550 1900 50  0001 L BNN "Field4"
F 5 "NUF2221W1T2G" H 4550 1900 50  0001 L BNN "Field5"
F 6 "0.27 USD" H 4550 1900 50  0001 L BNN "Field6"
F 7 "NUF2221W1T2G Series 8 V USB Upstream Terminator with ESD Protection - SC-88" H 4550 1900 50  0001 L BNN "Field7"
F 8 "ON Semiconductor" H 4550 1900 50  0001 L BNN "Field8"
	1    4550 1900
	1    0    0    -1  
$EndComp
Wire Wire Line
	4100 2550 4100 2300
Wire Wire Line
	4100 2300 4150 2300
Wire Wire Line
	3150 950  4100 950 
Wire Wire Line
	4150 1800 4100 1800
Wire Wire Line
	4100 1800 4100 950 
Connection ~ 4100 950 
Wire Wire Line
	4100 950  5300 950 
Wire Wire Line
	3800 2100 4150 2100
Wire Wire Line
	4150 2000 3800 2000
$Comp
L Device:C_Small C13
U 1 1
P 7350 6300
F 0 "C13" H 7258 6254 50  0000 R CNN
F 1 "0.1u" H 7258 6345 50  0000 R CNN
F 2 "Capacitors_SMD:C_0805_HandSoldering" H 7350 6300 50  0001 C CNN
F 3 "~" H 7350 6300 50  0001 C CNN
	1    7350 6300
	1    0    0    1   
$EndComp
Wire Wire Line
	7350 6400 7500 6400
Wire Wire Line
	7500 6400 7500 6350
Wire Wire Line
	7500 6350 7550 6350
Wire Wire Line
	7550 6200 7350 6200
Wire Wire Line
	6650 6400 7350 6400
Connection ~ 7350 6400
Wire Wire Line
	6650 6200 7350 6200
Connection ~ 7350 6200
$Comp
L keyboard_parts:SOLDER_JUMPER SJ1
U 1 1
P 6850 1500
F 0 "SJ1" H 6875 1419 60  0000 C CNN
F 1 "SOLDER_JUMPER" H 6900 1650 60  0001 C CNN
F 2 "butts:gndcm" H 6900 1500 60  0001 C CNN
F 3 "" H 6900 1500 60  0000 C CNN
	1    6850 1500
	-1   0    0    1   
$EndComp
Wire Wire Line
	7050 1550 6950 1550
Wire Wire Line
	7050 1300 7050 1550
Wire Wire Line
	6700 1550 6550 1550
Wire Wire Line
	6550 1300 6550 1550
$EndSCHEMATC
